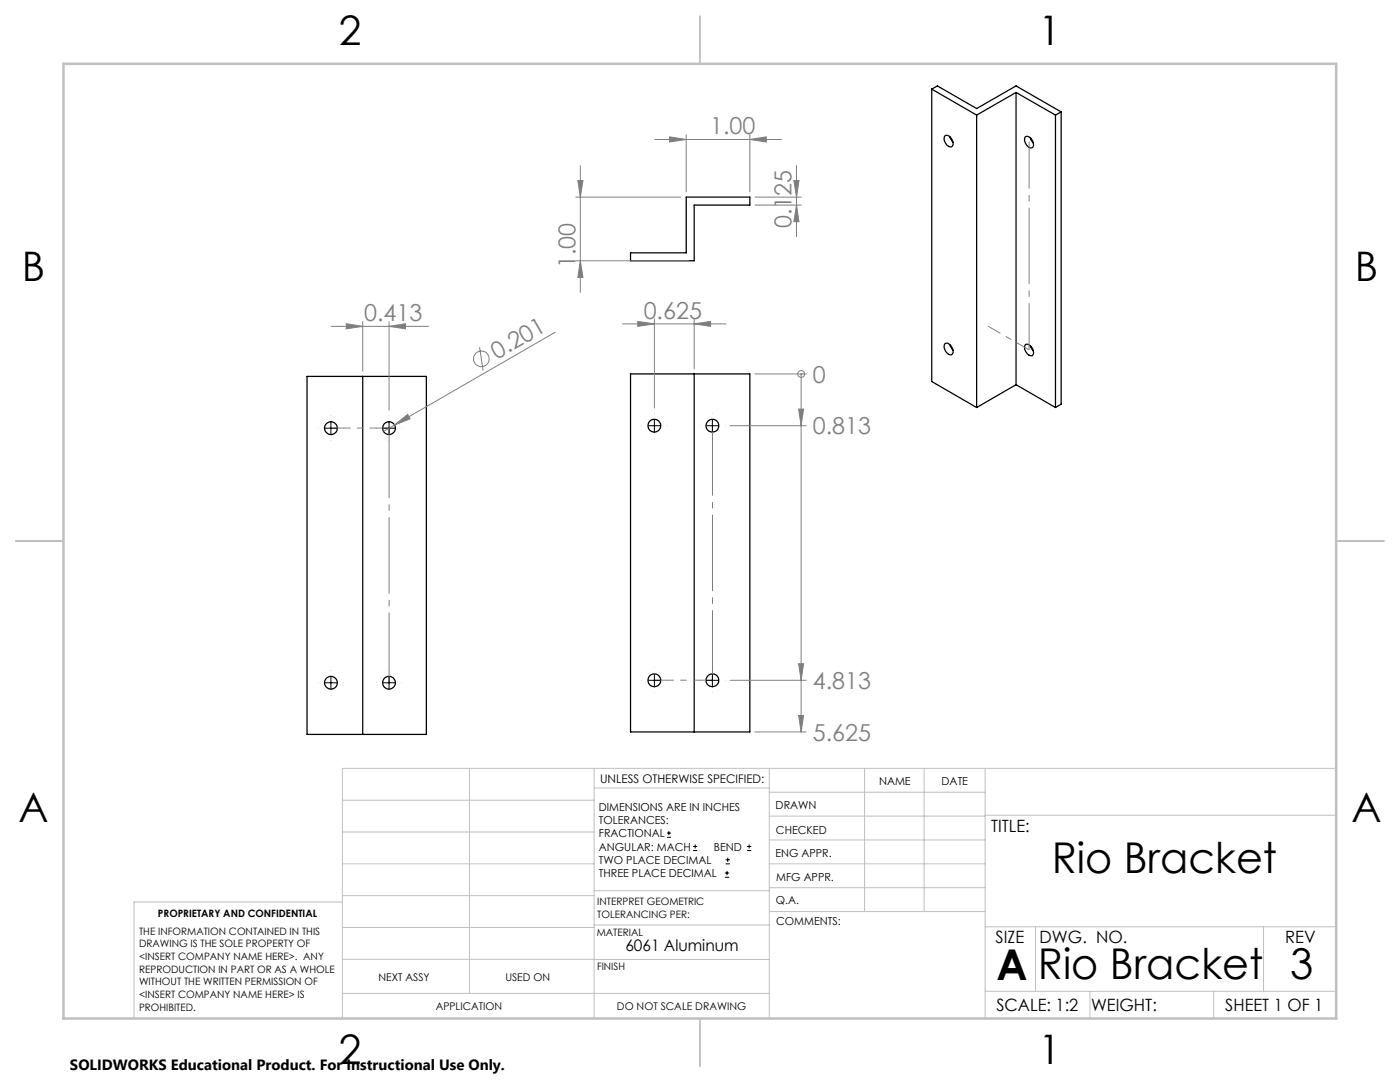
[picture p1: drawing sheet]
<svg xmlns="http://www.w3.org/2000/svg" width="279mm" height="216mm" viewBox="0 0 279 216" stroke-linecap="round" stroke-linejoin="round" font-family="sans-serif">
<g fill="none" stroke="#000" stroke-width=".25">
<path d="M185.9 17.8l9 5.2M185.9 17.8l1.2-.7 7.8 4.6 7.9-4.6 9 5.2M185.9 17.8v58.3l9 5.2M202.8 18.5l-7.9 4.5M202.8 18.5l7.8 4.5M202.8 18.5v58.3M136.9 39.3h12.7v1.6h-11.1v11.1h-12.7v-1.6h11.1zM188.6 27.1a1.44 1.44 0 0 1 1.6 1.7 .66 .66 0 0 1-.6 .6 .66 .66 0 0 1-.7-.5 1.53 1.53 0 0 1-.3-1.8zM189.6 27.3l.6 1.1M194.9 23v58.3M204.5 27.4a1.02 1.02 0 0 1 1.6 .7 .85 .85 0 0 1-.4 1.4 1.82 1.82 0 0 1-1.2-2.1zM205.6 27.5l.6 1"/>
<path d="M210.6 23v58.3M211.8 22.3l-1.2 .7M211.8 22.3v58.3l-1.2 .7M61.3 75.1h23.8v71.4h-23.8zM72.4 75.1v71.4M125.8 74.6h23.8v71.4h-23.8zM138.5 74.6v71.4M188.6 68.6a1.29 1.29 0 0 1 1.6 1.3 .67 .67 0 0 1-.4 .9 .67 .67 0 0 1-.9-.4 1.49 1.49 0 0 1-.3-1.8zM189.6 68.8l.6 1M202.8 76.8l7.8 4.5M202.8 76.8l-7.9 4.5M204.6 68.8a1.29 1.29 0 0 1 1.6 1.3 .63 .63 0 0 1-.2 .8 .63 .63 0 0 1-.8-.2 1.5 1.5 0 0 1-.6-1.9z"/>
<path d="M205.6 69l.6 1"/>
<circle cx="66.1" cy="85.4" r="1.27"/>
<circle cx="77.6" cy="85.4" r="1.27"/>
<circle cx="130.6" cy="84.9" r="1.27"/>
<circle cx="142.2" cy="84.9" r="1.27"/>
<circle cx="66.1" cy="136.2" r="1.27"/>
<circle cx="77.6" cy="136.2" r="1.27"/>
<circle cx="130.6" cy="135.7" r="1.27"/>
<circle cx="142.2" cy="135.7" r="1.27"/>
</g>
<g fill="none" stroke="#808080" stroke-width=".2">
<path d="M114.8 39.3h21.1M115.3 36h1l-.5 3.3zM115.8 33v25.4M130.6 27.8h25.4M133.6 27.3l3.3 .5-3.3 .5zM136.9 26.8v11.5M149.6 27.8l3.3-.5v1zM149.6 26.8v11.5M150.6 39.3h9.3M158.4 36h1.1l-.5 3.3zM159 33v14.3M114.8 52h22.7"/>
<path d="M115.8 52l.5 3.4h-1zM150.6 40.9h9.3M159 40.9l.5 3.3h-1.1zM66 65.1h19.6M69.1 64.6l3.3 .5-3.3 .5zM72.4 64.1v10M77.6 65.1l3.3-.5v1zM77.6 64.1v17.8M95.7 69.3l.7 4.7M110.9 66.3l-32.2 18.5M124.2 64.6h20.7M127.3 64.1l3.3 .5-3.3 .5z"/>
<path d="M130.6 63.6v17.8M138.5 64.6l3.3-.5v1zM138.5 63.6v10M150.6 74.6h10.3M159.9 74.6v71.4M159.9 74.6h.1M78.7 84.8l2.7-2.1 .4 .9zM78.7 84.8l-2.2 1.3M145.7 84.9h15.2M159.4 81.6h1l-.5 3.3zM145.7 135.7h15.2M159.4 132.4h1l-.5 3.3z"/>
<path d="M150.6 146h10.3M159.4 142.8h1l-.5 3.2z"/>
<circle cx="96.1" cy="71.6" r="1.55"/>
<circle cx="159.9" cy="74.6" r=".68"/>
</g>
<g fill="none" stroke="#000" stroke-width=".2">
<path d="M64.8 85.4h2.5M66 84.2v2.5M76.4 85.4h2.5M77.6 84.2v2.5M129.3 84.9h2.5M130.6 83.7v2.5M140.9 84.9h2.5M142.2 83.7v2.5M64.8 136.2h2.5M66 135v2.5M76.4 136.2h2.5M77.6 135v2.5"/>
<path d="M129.3 135.7h2.5M130.6 134.5v2.5M140.9 135.7h2.5M142.2 134.5v2.5M133.1 167.1h.8M133.1 166.2h.8M133.5 165.8v.9M138.3 169.7h.8M138.3 168.9h.8M138.7 168.5v.8M144.7 175h.8M144.7 174.2h.8"/>
<path d="M144.8 172.4h.9M144.8 171.6h.9M145.1 173.8v.8M145.2 171.1v.9M149.1 169.7h.8M149.1 168.9h.8M149.5 168.5v.8"/>
</g>
<path d="M66.1 85.4h11.6M130.6 135.7h11.6" fill="none" stroke="#808080" stroke-width=".2" stroke-dasharray="15.2 1.3 1.3 1.3" stroke-dashoffset="11.4" stroke-linecap="butt"/>
<path d="M77.7 85.4v50.8M142.2 135.7v-50.8" fill="none" stroke="#808080" stroke-width=".2" stroke-dasharray="15.2 1.3 1.3 1.3" stroke-dashoffset="1.3" stroke-linecap="butt"/>
<path d="M197.2 65.1l8.2 4.7" fill="none" stroke="#808080" stroke-width=".2" stroke-dasharray="15.2 1.3 1.3 1.3" stroke-dashoffset="12.4" stroke-linecap="butt"/>
<path d="M205.4 69.8v-41.5" fill="none" stroke="#808080" stroke-width=".2" stroke-dasharray="15.2 1.3 1.3 1.3" stroke-dashoffset="5.9" stroke-linecap="butt"/>
<path d="M63.6 85.4h-.1M75.2 85.4h-.1M130.6 87.4v.1M142.2 87.4v.1M63.6 136.2h-.1M75.2 136.2h-.1M130.6 138.2v.1M142.2 138.2v.1" fill="none" stroke="#000" stroke-width=".2" stroke-dasharray="15.2 1.3 1.3 1.3" stroke-linecap="butt"/>
<g fill="none" stroke="#c0c0c0" stroke-width=".2">
<path d="M68.3 159.7h50.3M93.7 153.3v44.9M118.6 153.3v49.9M118.6 157.2h34.9M153.5 153.3v49.9M153.5 158.1h43.1M172.5 153.3v28.6M184.4 153.3v28.6M196.6 153.3v49.9M266.7 153.3h-198.4v49.9M68.3 178.7h50.3M68.3 172.4h50.3"/>
<path d="M68.3 166h50.3M68.3 180h-41.6v23.2M118.6 177.7h35M153.5 167.6h43.1M153.5 162.8h43.1M153.5 172.4h43.1M153.5 177.1h43.1M196.6 162.7h70.1M68.3 198.2h85.2M68.3 191.4l85.2 .1M68.3 185.1h50.3M118.6 184.6h35"/>
<path d="M153.6 181.9h43M196.6 197.8h70.1M196.6 184.9h70.1M206.7 184.9v12.9M217.5 197.8v5.4M242.2 197.8v5.4M252.2 184.9v12.9"/>
</g>
<path d="M139.7 3.2v9.5M3.1 107.9h9.6M266.7 107.9h9.5M139.7 203.2v9.6" fill="none" stroke="#c0c0c0" stroke-width=".25"/>
<path d="M12.7 12.7h254v190.5h-254z" fill="none" stroke="#c0c0c0" stroke-width=".5"/>
<g fill="#808080">
<path d="M78.7 84.8l2.7-2.1 .4 .9z"/>
<path d="M138.5 64.6l3.3-.5v1zM127.3 64.1l3.3 .5-3.3 .5z"/>
<path d="M159.4 81.6h1l-.5 3.3zM159.4 132.4h1l-.5 3.3zM159.4 142.8h1l-.5 3.2z"/>
<path d="M133.6 27.3l3.3 .5-3.3 .5zM149.6 27.8l3.3-.5v1zM69.1 64.6l3.3 .5-3.3 .5zM77.6 65.1l3.3-.5v1z"/>
<path d="M159 40.9l.5 3.3h-1.1zM158.4 36h1.1l-.5 3.3z"/>
<path d="M115.3 36h1l-.5 3.3zM115.8 52l.5 3.4h-1z"/>
</g>
<g font-size="8.5">
<text x="209.9" y="174.2">Rio Bracket</text>
<text x="198.9" y="195.5">A</text>
<text x="207.1" y="195.4">Rio Bracket</text>
<text x="257.5" y="195.4">3</text>
</g>
<g font-size="8.1">
<text x="67.6" y="8.9">2</text>
<text x="207.3" y="8.9">1</text>
<text x="4.4" y="56.2">B</text>
<text x="270.4" y="56.2">B</text>
<text x="3.7" y="164.1">A</text>
<text x="269.7" y="164.1">A</text>
<text x="67.6" y="212.4">2</text>
<text x="207.3" y="212.4">1</text>
</g>
<g font-size="4.7" fill="#808080">
<text x="141.7" y="26.8">1.00</text>
<text x="158" y="45.5" transform="rotate(-90 158 45.5)">0.125</text>
<text x="114.8" y="53.5" transform="rotate(-90 114.8 53.5)">1.00</text>
<text x="72.7" y="64.1">0.413</text>
<text x="128.5" y="63.6">0.625</text>
<text x="99.2" y="71.8" transform="rotate(-30 99.2 71.8)">0.201</text>
<text x="162.2" y="76.4">0</text>
<text x="162.2" y="86.7">0.813</text>
<text x="162.2" y="137.5">4.813</text>
<text x="162.2" y="147.8">5.625</text>
</g>
<g font-size="3.4">
<text x="197.8" y="166">TITLE:</text>
<text x="198.7" y="188.1">SIZE</text>
<text x="207.5" y="188.1">DWG. NO.</text>
<text x="256.5" y="188.2">REV</text>
<text x="198.8" y="201.7">SCALE: 1:2</text>
<text x="217.7" y="201.8">WEIGHT:</text>
<text x="244.5" y="201.7">SHEET 1 OF 1</text>
</g>
<text font-size="3.2" x="124.8" y="189.8">6061 Aluminum</text>
<text font-size="3" x="14" y="213.5">SOLIDWORKS Educational Product. For Instructional Use Only.</text>
<text font-size="2.4" x="119.8" y="156.2">UNLESS OTHERWISE SPECIFIED:</text>
<g font-size="2.2">
<text x="119.5" y="161.8">DIMENSIONS ARE IN INCHES</text>
<text x="154.8" y="161.4">DRAWN</text>
<text x="175.4" y="156.6">NAME</text>
<text x="187.9" y="156.7">DATE</text>
<text x="119.5" y="164.4">TOLERANCES:</text>
<text x="119.5" y="167.1">FRACTIONAL</text>
<text x="154.9" y="166.3">CHECKED</text>
<text x="119.5" y="169.7">ANGULAR: MACH</text>
<text x="119.5" y="172.4">TWO PLACE DECIMAL</text>
<text x="142.5" y="169.7">BEND</text>
<text x="154.8" y="171">ENG APPR.</text>
<text x="119.5" y="175">THREE PLACE DECIMAL</text>
<text x="154.9" y="175.7">MFG APPR.</text>
<text x="154.9" y="180.4">Q.A.</text>
<text x="154.9" y="184.6">COMMENTS:</text>
</g>
<g font-size="2.1">
<text x="75.5" y="195.7">NEXT ASSY</text>
<text x="100.9" y="195.7">USED ON</text>
<text x="86.9" y="201.5">APPLICATION</text>
<text x="123.1" y="201.6">DO NOT SCALE DRAWING</text>
</g>
<g font-size="2">
<text x="31.5" y="182.9">PROPRIETARY AND CONFIDENTIAL</text>
<text x="119.2" y="180.6">INTERPRET GEOMETRIC</text>
<text x="119.2" y="183.1">TOLERANCING PER:</text>
<text x="27.8" y="186.5">THE INFORMATION CONTAINED IN THIS</text>
<text x="27.8" y="189">DRAWING IS THE SOLE PROPERTY OF</text>
<text x="27.8" y="191.6">&lt;INSERT COMPANY NAME HERE&gt;. ANY</text>
<text x="119.1" y="186.7">MATERIAL</text>
<text x="27.8" y="194.1">REPRODUCTION IN PART OR AS A WHOLE</text>
<text x="27.8" y="196.6">WITHOUT THE WRITTEN PERMISSION OF</text>
<text x="119.1" y="193.5">FINISH</text>
<text x="27.8" y="199.1">&lt;INSERT COMPANY NAME HERE&gt; IS</text>
<text x="27.8" y="201.7">PROHIBITED.</text>
</g>
</svg>
